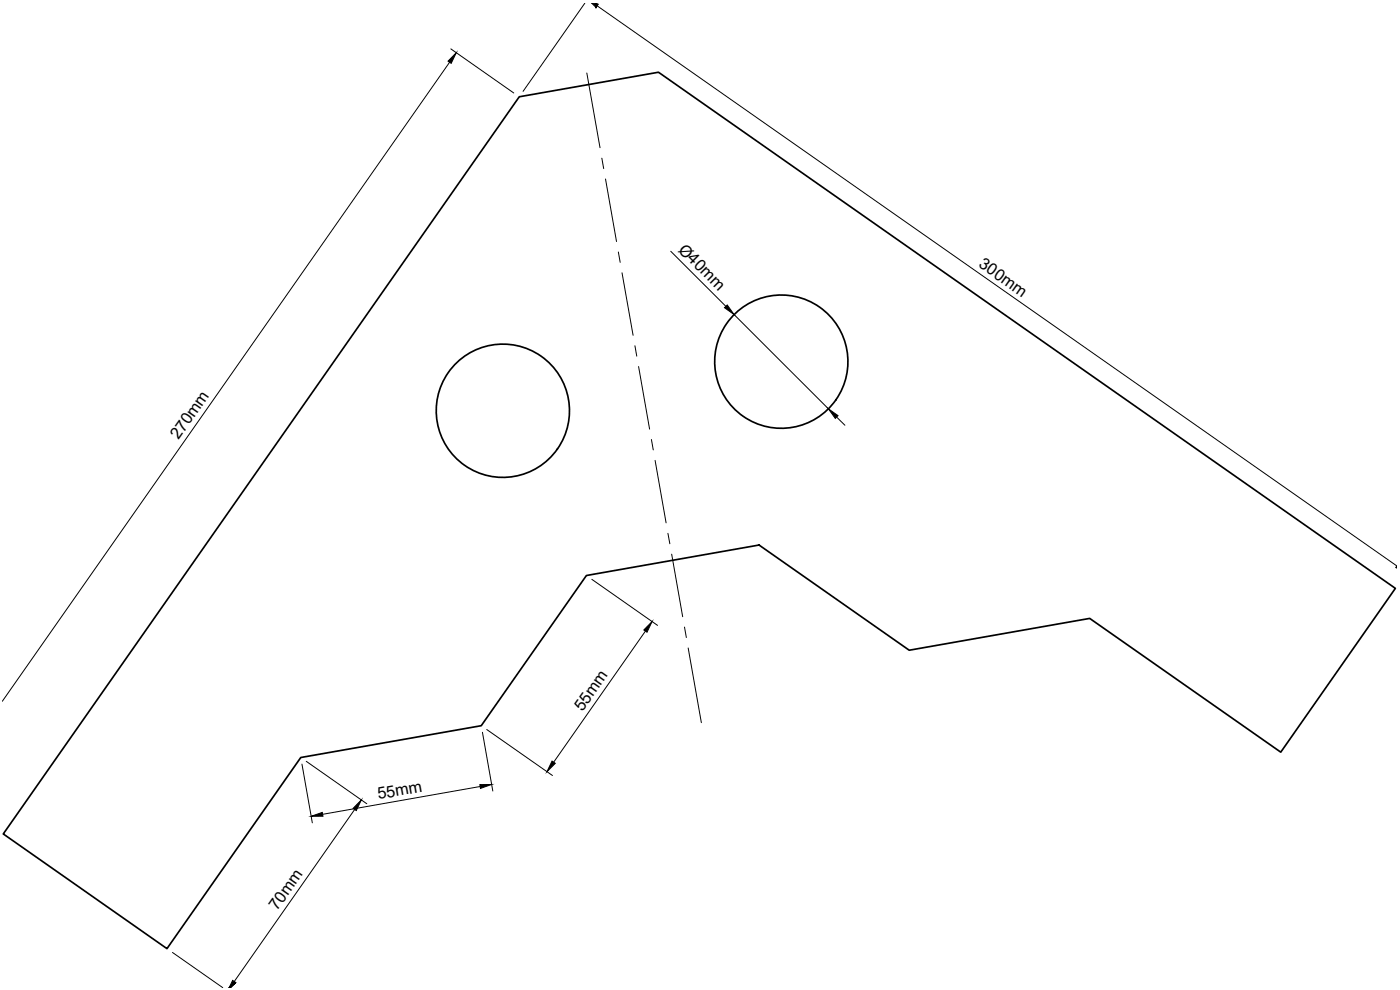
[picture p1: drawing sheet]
<svg xmlns="http://www.w3.org/2000/svg" width="420mm" height="297mm" viewBox="0 0 420 297" stroke-linecap="round" stroke-linejoin="round" font-family="sans-serif">
<!-- layer: Visible -->
<g fill="none" stroke="#000" stroke-width=".51">
<path d="M155.8 29l41.8-7.3 221.2 154.8-34.4 49.2-57.4-40.2-54.1 9.6-45.1-31.6-51.8 9.2-31.6 45-54.1 9.6-40.2 57.3-49.1-34.4z"/>
<circle cx="234.5" cy="108.5" r="20"/>
<circle cx="150.9" cy="123.2" r="20"/>
</g>
<!-- layer: Dimensions -->
<g fill="none" stroke="#000" stroke-width=".3">
<path d="M134.9 18.7l-134.2 191.7M135.3 14.7l18.9 13.2M175.5 1l-18.5 26.4M179.2 1.8l239.9 167.9M201.3 75.4l16.5 16.5M220.3 94.4l28.3 28.3M251.1 125.1l2.5 2.5M177.6 173.8l19.7 13.8M193.7 189.4l-27.5 39.3M144.8 219.7l3.1 17.6M146.1 218.9l19.7 13.8M90.6 229.3l3.1 17.6"/>
<path d="M91.9 228.4l18.2 12.8M144.1 236l-47.3 8.3M106.4 242.9l-36.1 51.6M51.8 285.8l15.1 10.5"/>
</g>
<g fill="#000" stroke="#000" stroke-width=".3">
<path d="M136.9 15.8l-1.5 3.2-.9-.6zM217.4 92.3l.9-.8 2 2.9zM248.6 122.7l2.9 2-.8 .8zM419.1 170v.4l-.2-.1zM195.7 186.5l-1.5 3.2-1-.7zM144 235.4h3.5l-3.3 1.2zM165.7 228.3l1 .7-2.5 2.5zM93.4 244.9l3.3-1.1 .2 1.1zM108.4 240l-1.5 3.2-.9-.7z"/>
<path d="M177.6 1l1.3 1.2-.1-1.2zM178.8 1l.7 .3-.6 .9z"/>
<path d="M68.8 296.3h.5l1.5-1.5zM69.8 294.2l1 .6-2 1.5z"/>
</g>
<!-- layer: Center Lines -->
<g fill="none" stroke="#000" stroke-width=".3">
<path d="M176.1 21.9l4 22.4M180.6 47.5l.6 3.1M181.7 53.7l3.3 18.8M185.6 75.6l.5 3.1M186.7 81.9l3.3 18.7M190.5 103.7l.6 3.2M191.7 110l3.3 18.8M195.5 131.9l.6 3.1M196.6 138.1l3.3 18.8M200.5 160l.5 3.2M201.6 166.3l3.3 18.7M205.4 188.2l.6 3.1"/>
<path d="M206.5 194.4l4 22.4"/>
</g>
<g font-size="4.9">
<text x="203.4" y="75.2" transform="rotate(45 203.4 75.2)">Ø40mm</text>
<text x="293.5" y="79.9" transform="rotate(35 293.5 79.9)">300mm</text>
<text x="53.6" y="132.1" transform="rotate(-55 53.6 132.1)">270mm</text>
<text x="174.8" y="213.6" transform="rotate(-55 174.8 213.6)">55mm</text>
<text x="113.6" y="239.8" transform="rotate(-10 113.6 239.8)">55mm</text>
<text x="83.2" y="273.3" transform="rotate(-55 83.2 273.3)">70mm</text>
</g>
</svg>
